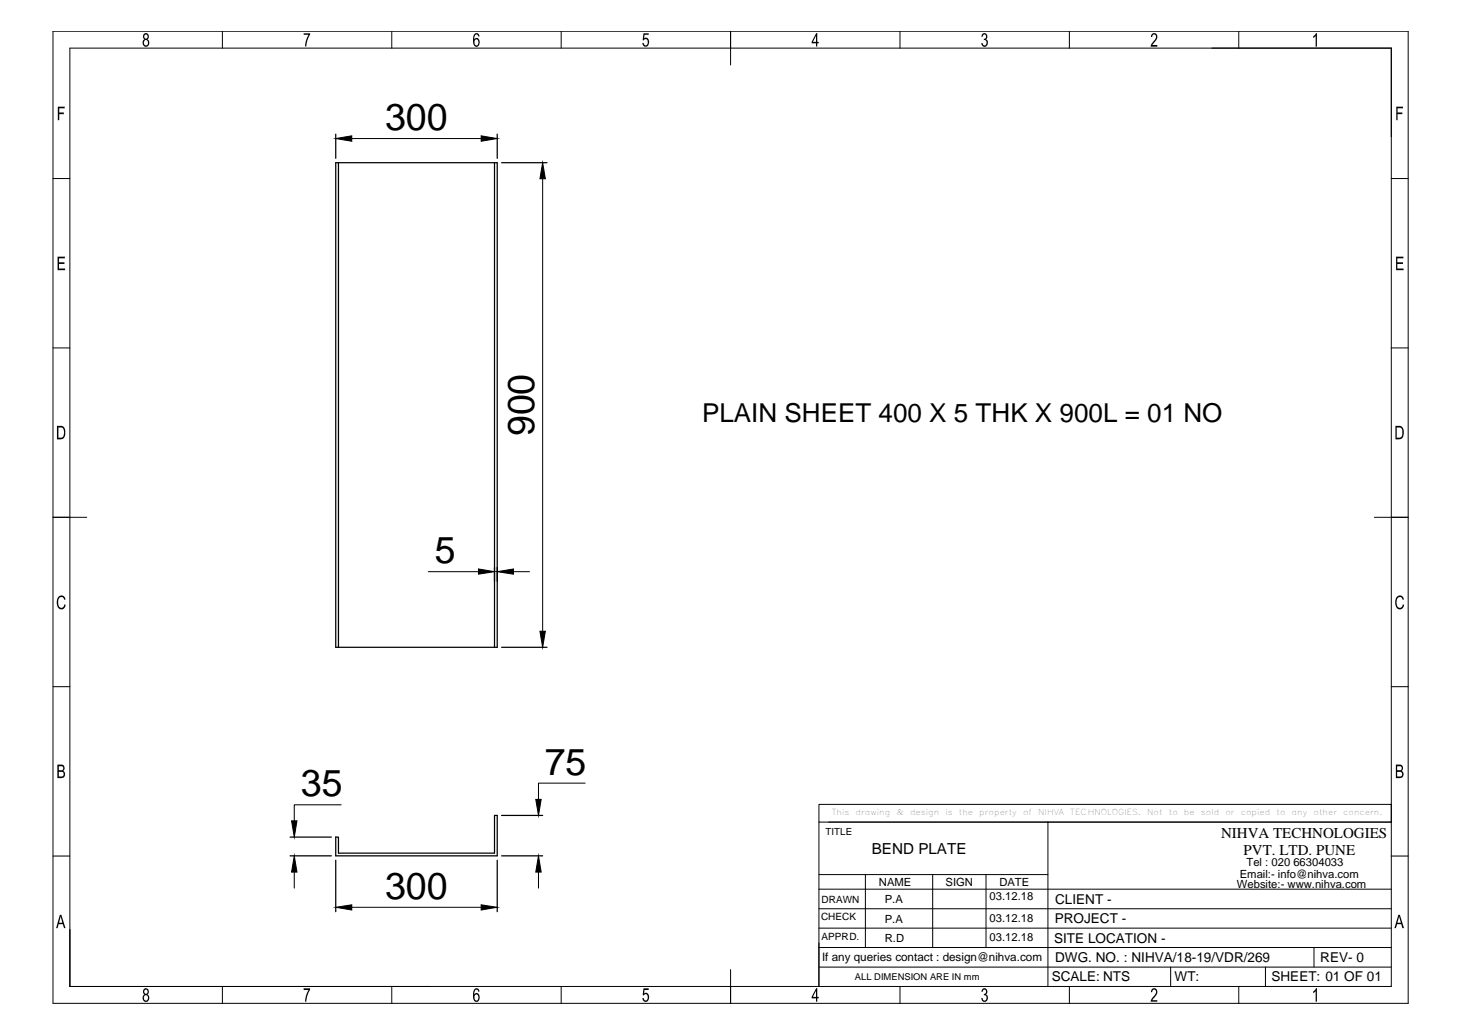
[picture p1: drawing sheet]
<svg xmlns="http://www.w3.org/2000/svg" width="297mm" height="210mm" viewBox="0 0 297 210" stroke-linecap="round" stroke-linejoin="round" font-family="sans-serif">
<!-- layer: 0 -->
<g fill="none" stroke="#000" stroke-width=".25">
<path d="M68.2 27.3v4.9M68.2 33.1h32.8v98.4h-32.8zM68.8 33.1v98.4M100.5 33.1v98.4M101 27.3v4.9M101.9 33.1h9.2M101.9 131.5h9.2M58.9 173.9h8.4M58.9 170.1h8.4M68.2 170.1h.6v3.3h31.7v-7.7h.5v8.2h-32.8zM68.2 174.8v10.5M101 174.8v10.5"/>
<path d="M101.9 173.9h8.4M101.9 165.7h8.4M14.2 188.9v11.5"/>
</g>
<g fill="none" stroke="#000" stroke-width=".2">
<path d="M10.8 6.4h275.3v197.5h-275.3zM14.2 9.8h268.5v190.6h-268.5zM45.2 6.4v3.4M79.6 6.4v3.4M114 6.4v3.4M148.4 6.4v6.8M182.9 6.4v3.4M217.3 6.4v3.4M251.7 6.4v3.4M10.8 36.3h3.4M71.5 28.2h26.3M110.3 36.3v92"/>
<path d="M282.7 36.3h3.4M10.8 70.7h3.4M282.7 70.7h3.4M10.8 105.1h6.8M87 116.2h10.2M104.3 116.2h3.3M279.2 105.1h6.9M10.8 139.5h3.4M282.7 139.5h3.4M118.9 159.1h-9.5v3.3M10.8 173.9h3.4M59.8 177.2v3.3"/>
<path d="M69.3 163.5h-9.5v3.3M109.4 177.2v3.3M166.4 163.4h116.3v3.6h-116.3zM166.4 167v33.4M166.4 177.7h46.5M168.4 167h114.3M175.8 177.7v14.8M189.5 177.7v14.8M200.3 177.7v14.8M212.9 167v33.4M282.7 173.9h3.4M71.5 184.4h26.3"/>
<path d="M148.4 197v6.9M166.4 192.5h116.3M166.4 188.6h116.3M166.4 184.7h116.3M166.4 180.7h116.3M166.4 196.5h116.3M237.8 196.5v3.9M257.1 196.5v3.9M267 192.5v4M45.2 200.4v3.5M79.6 200.4v3.5M114 200.4v3.5"/>
<path d="M182.9 200.4v3.5M217.3 200.4v3.5M251.7 200.4v3.5"/>
</g>
<path d="M68.2 28.2l3.3-.6v1.1zM97.8 27.6l3.2 .6-3.2 .5zM110.3 33.1l.5 3.2h-1.1zM97.2 115.6l3.3 .6-3.3 .5zM101 116.2l3.3-.6v1.1zM109.7 128.3h1.1l-.5 3.2zM59.8 173.9l.5 3.3h-1.1zM59.2 166.8h1.1l-.5 3.3zM109.4 173.9l.6 3.3h-1.1zM108.9 162.4h1.1l-.6 3.3zM68.2 184.4l3.3-.5v1zM97.8 183.9l3.2 .5-3.2 .5z" fill="#000" stroke="#000" stroke-width=".2"/>
<g fill="#000">
<path d="M61.7 6.8h1.3l-.6 1.5-.2 1.1h-.2l.1-.8 .6-1.5h-1zM130.7 6.8h1.1v.3h-.8l-.1 .7 .1-.1h.4l.4 .3 .1 .3-.1 .8-.4 .4-.5-.1-.4-.5v-.2h.3l.1 .4 .3 .1 .3-.1 .1-.5-.1-.4-.2-.2-.7 .2zM199.7 6.8l.5-.1 .3 .3v.7a.31 .31 0 0 0-.1 .4 .31 .31 0 0 0 .3 .2v.7l-.4 .5-.6-.1-.3-.6 .2-.1 .2 .4a.52 .52 0 0 0 .7-.3 .52 .52 0 0 0-.3-.6h-.3v-.3l.3-.1 .1-.3a.37 .37 0 0 0-.3-.5 .37 .37 0 0 0-.3 .5h-.3v-.2zM234.1 6.9l.6-.2 .4 .4v.7l-1 1.3h1v.4h-1.3l.1-.6 1-1.3-.1-.4-.3-.2-.3 .1-.1 .4h-.3zM267.3 6.8l.3-.1v2.8h-.3v-2.2l-.5 .4v-.3zM11.7 21.7h1.4v.3h-1.1v.9h1v.3h-1v1.2h-.3zM283.7 21.7h1.3v.3h-1.1v.9h1v.3h-1v1.2h-.2zM11.7 52.2h1.5v.3h-1.2v.8h1.1v.3h-1.1v1h1.2v.3h-1.5zM283.6 52.2h1.5v.3h-1.2v.8h1.1v.3h-1.1v1h1.3v.3h-1.6zM11.8 121.4l.4-.4h.4l.5 .3 .2 .5-.2 .1-.1-.3a.67 .67 0 0 0-.9-.1 .67 .67 0 0 0-.3 .8l.1 .8 .4 .4 .5-.1 .2-.2 .1-.4 .2 .1-.1 .5-.3 .3-.7 .1-.5-.5-.2-1.2zM283.7 121.4l.5-.4h.3l.4 .1 .3 .4 .1 .3-.3 .1-.3-.5-.5-.1-.3 .2-.1 .4v1.1l.4 .5 .5-.1 .3-.6 .3 .1-.5 .8h-.8l-.4-.5-.1-1.2zM61.7 200.8h1.3v.3l-.6 1.4-.2 1h-.2v-.6l.4-1.2 .3-.5h-1z"/>
<path d="M130.7 200.8h1.1v.4h-.8l-.1 .7 .2-.2 .4 .1 .4 .6-.1 .7-.3 .4h-.7l-.3-.7h.3v.1a.43 .43 0 0 0 .6 .3 .43 .43 0 0 0 .2-.6l-.1-.4a.4 .4 0 0 0-.4-.2 .4 .4 0 0 0-.3 .3l-.2-.1zM199.6 201l.3-.2h.4l.3 .5-.1 .5a.19 .19 0 0 0-.1 .2 .19 .19 0 0 0 .1 .2l.2 .4-.2 .7-.3 .3h-.4l-.3-.3-.1-.5h.2l.2 .4a.51 .51 0 0 0 .6-.2 .51 .51 0 0 0-.1-.6l-.4-.1v-.3l.4-.2v-.4a.35 .35 0 0 0-.4-.3 .35 .35 0 0 0-.2 .4h-.3zM233.9 201.1l.3-.2 .4-.1 .5 .4v.7l-1 1.3h1v.3h-1.3l.1-.5 1-1.3-.1-.4-.2-.2-.4 .1-.1 .4h-.3zM267.3 200.8h.3v2.7h-.3v-2.1l-.5 .4v-.3z"/>
<path d="M29.2 6.9l.3-.2 .5 .1 .2 .4v.5a.21 .21 0 0 0-.2 .3 .21 .21 0 0 0 .2 .2l.1 .7-.1 .4-.5 .2-.4-.1-.3-.6v-.5l.4-.3-.3-.4zM29.3 7.4a.4 .4 0 0 0 .8 0 .4 .4 0 0 0-.8 0zM29.4 8.2l-.2 .4 .1 .4a.5 .5 0 0 0 .7 0 .5 .5 0 0 0-.1-.8z"/>
<path d="M96.5 6.8h.7l.2 .5-.2 .1a.39 .39 0 0 0-.5-.4 .39 .39 0 0 0-.3 .5v.5l.2-.3h.4l.4 .5v.9l-.5 .4-.6-.2-.2-.6 .1-1.3zM96.7 8l-.3 .3 .1 .7a.43 .43 0 0 0 .6 .1 .43 .43 0 0 0 .1-.5v-.3a.38 .38 0 0 0-.5-.3z"/>
<path d="M165.8 6.7h.2v1.8h.3v.3h-.3v.6h-.2v-.6h-.9v-.3zM165.8 7.3l-.6 1.2h.6z"/>
<path d="M11.6 86.5h1l.5 .5 .2 1.3-.3 .7-.4 .2-1 .1zM11.9 86.9v2h.7l.4-.5-.1-1.2-.3-.3z"/>
<path d="M283.5 86.5l1.2 .1 .4 .4 .1 1.5-.3 .6-.3 .1-1.1 .1zM283.8 86.9v2h.7l.4-.6-.1-1.1-.3-.3z"/>
<path d="M11.7 155.4h1.1l.3 .6-.1 .5a.22 .22 0 0 0-.1 .2 .22 .22 0 0 0 .2 .2l.1 .6-.3 .5-1.2 .1zM12 155.7v.8l.8-.1v-.5l-.1-.2zM12 156.8v1h.7l.2-.4a.41 .41 0 0 0-.5-.6z"/>
<path d="M283.6 155.4h1l.4 .4v.5l-.2 .4 .2 .1 .2 .6-.2 .4-.3 .3h-1.1zM283.9 155.7v.8h.5a.41 .41 0 0 0 .4-.5 .41 .41 0 0 0-.5-.3zM283.9 156.8v1h.7l.2-.2 .1-.5-.2-.2z"/>
<path d="M12.2 185.9h.3l.8 2.7h-.3l-.2-.8h-.9l-.2 .8h-.3zM12.3 186.2l-.3 1.3h.7z"/>
<path d="M284.1 185.9h.3l.9 2.7h-.4l-.2-.8h-.8l-.3 .8h-.3zM284.2 186.2l-.3 1.3h.7z"/>
<path d="M29.2 201l.5-.2 .5 .4v.5l-.3 .4 .3 .2 .1 .7-.3 .5-.6 .1-.3-.3-.1-.4 .1-.6a.25 .25 0 0 0 .2-.2 .25 .25 0 0 0-.2-.3v-.5zM29.3 201.5a.4 .4 0 0 0 .8 0 .4 .4 0 0 0-.8 0zM29.4 202.3l-.2 .6 .2 .3 .2 .1a.52 .52 0 0 0 .5-.6 .52 .52 0 0 0-.7-.4z"/>
<path d="M96.3 201.1l.2-.2 .4-.1 .4 .2 .1 .5h-.2l-.1-.2a.38 .38 0 0 0-.5-.1 .38 .38 0 0 0-.2 .4v.5l.2-.3h.3l.4 .2 .1 .3v.7l-.4 .6-.6-.1-.2-.5-.1-1.3zM96.6 202.1l-.2 .3 .1 .7a.42 .42 0 0 0 .6 .1 .42 .42 0 0 0 .1-.5l-.2-.6z"/>
<path d="M165.8 200.8h.2v1.8h.3v.3h-.3v.6h-.2v-.6h-.9v-.3zM165.8 201.3l-.6 1.3h.6z"/>
</g>
<g font-size="7.6">
<text x="78.2" y="26.4">300</text>
<text x="108.5" y="88.6" transform="rotate(-90 108.5 88.6)">900</text>
<text x="88.3" y="114.4">5</text>
<text x="61.1" y="161.8">35</text>
<text x="110.7" y="157.4">75</text>
<text x="78.2" y="182.6">300</text>
</g>
<text font-size="5.3" x="142.6" y="85.7">PLAIN SHEET 400 X 5 THK X 900L = 01 NO</text>
<text font-size="3.1" x="177.1" y="173.6">BEND PLATE</text>
<g font-size="3">
<text x="248.1" y="170.3">NIHVA TECHNOLOGIES</text>
<text x="252.7" y="173.7">PVT. LTD. PUNE</text>
</g>
<g font-size="2.8">
<text x="214.4" y="183.6">CLIENT -</text>
<text x="214.2" y="191.5">SITE LOCATION -</text>
<text x="214.3" y="187.6">PROJECT -</text>
<text x="214.4" y="195.5">DWG. NO. : NIHVA/18-19/VDR/269</text>
<text x="268.2" y="195.5">REV- 0</text>
<text x="213.7" y="199.4">SCALE: NTS</text>
<text x="238.6" y="199.4">WT:</text>
<text x="258.3" y="199.4">SHEET: 01 OF 01</text>
</g>
<text font-size="2.4" x="167" y="195.2">If any queries contact : design@nihva.com</text>
<g font-size="2.3">
<text x="251.9" y="178.3">Email:- info@nihva.com</text>
<text x="253.3" y="176">Tel : 020 66304033</text>
<text x="178.6" y="180.1">NAME</text>
<text x="179.8" y="183.5">P.A</text>
<text x="192.1" y="180.1">SIGN</text>
<text x="201.1" y="182.9">03.12.18</text>
<text x="203" y="180.1">DATE</text>
<text x="251.3" y="180.4">Website:- www.nihva.com</text>
<text x="179.8" y="187.5">P.A</text>
<text x="179.8" y="191.4">R.D</text>
<text x="201.1" y="187.4">03.12.18</text>
<text x="201.1" y="191.3">03.12.18</text>
</g>
<g font-size="2">
<text x="167.7" y="169.6">TITLE</text>
<text x="166.9" y="183.5">DRAWN</text>
<text x="166.8" y="187">CHECK</text>
<text x="166.9" y="190.9">APPRD.</text>
</g>
<text font-size="1.9" x="173.7" y="199.1">ALL DIMENSION ARE IN mm</text>
<g font-size="1.7">
<text x="169" y="165.7">This</text>
<text x="173.8" y="165.7">drawing</text>
<text x="182.1" y="165.7">&amp;</text>
<text x="184.9" y="165.7">design</text>
<text x="192.1" y="165.7">is</text>
<text x="194.8" y="165.7">the</text>
<text x="199" y="165.7">property</text>
<text x="207.9" y="165.7">of</text>
<text x="210.9" y="165.7">NIHVA</text>
<text x="217.5" y="165.7">TECHNOLOGIES.</text>
<text x="233.1" y="165.7">Not</text>
<text x="237.5" y="165.7">to</text>
<text x="240.6" y="165.7">be</text>
<text x="244" y="165.7">sold</text>
<text x="249" y="165.7">or</text>
<text x="252.1" y="165.7">copied</text>
<text x="259.3" y="165.7">to</text>
<text x="262.4" y="165.7">any</text>
<text x="266.9" y="165.7">other</text>
<text x="272.9" y="165.7">concern.</text>
</g>
</svg>
